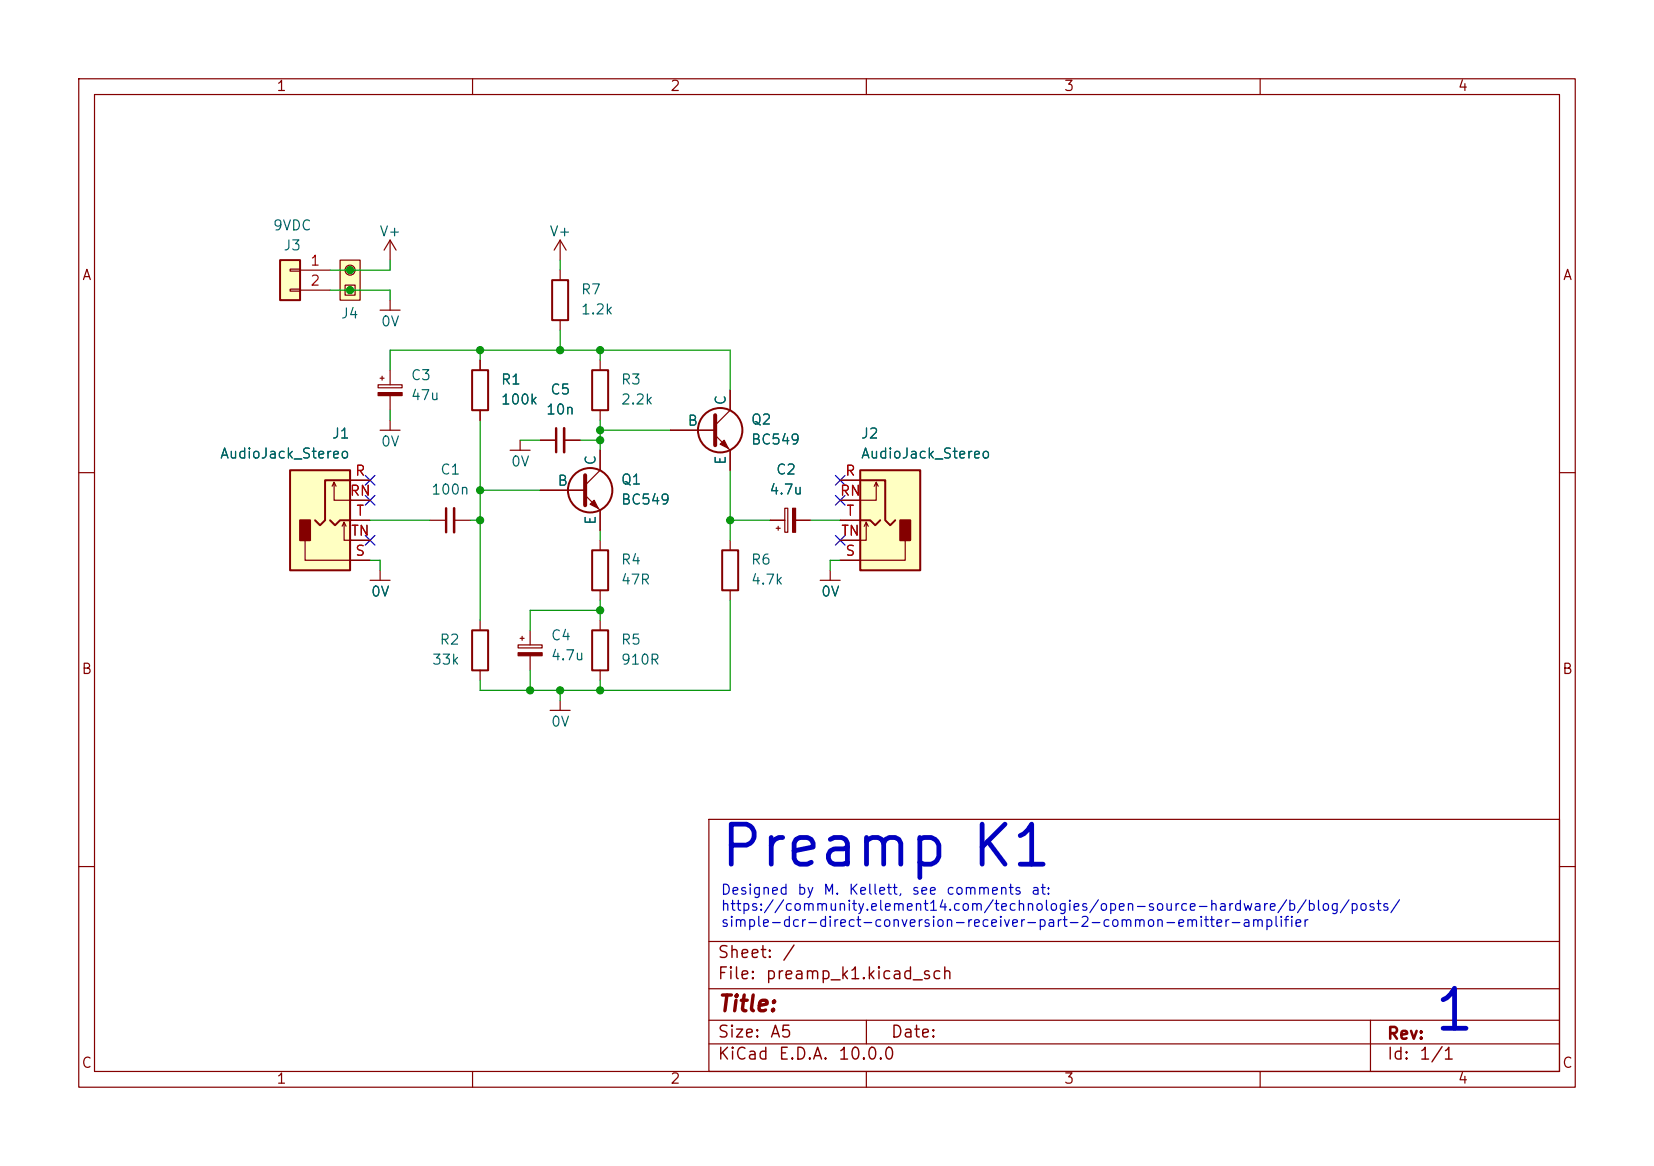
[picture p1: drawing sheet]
(kicad_sch
 (version 20260306)
 (generator "eeschema")
 (generator_version "10.0")
 (paper "A5")
 (lib_symbols
  (symbol "USER_Proto_Friendly:AudioJack_Stereo" (exclude_from_sim no) (in_bom yes) (on_board yes)
   (in_pos_files yes)
   (duplicate_pin_numbers_are_jumpers no)
   (property "Reference" "J" (at 0 11.43 0) (show_name no) (do_not_autoplace no) (effects (font (size 1.27 1.27))))
   (property "Value" "AudioJack_Stereo" (at 0 8.89 0) (show_name no) (do_not_autoplace no) (effects (font (size 1.27 1.27))))
   (property "Footprint" "User_Proto_Friendly:Jack_3.5mm_CUI_SJ1-3525N_Horizontal" (at 2.794 -15.494 0) (show_name no) (do_not_autoplace no) (hide yes) (effects (font (size 1.27 1.27))))
   (property "Datasheet" "" (at 0 0 0) (show_name no) (do_not_autoplace no) (hide yes) (effects (font (size 1.27 1.27))))
   (property "Description" "Audio Jack, 3 Poles (Stereo / TRS), Switched Poles (Normalling)" (at 2.54 -13.208 0) (show_name no) (do_not_autoplace no) (hide yes) (effects (font (size 1.27 1.27))))
   (symbol "AudioJack_Stereo_0_1"
    (rectangle (start -5.08 1.27) (end 2.54 -11.43) (stroke (width 0.254) (type default)) (fill (type background)))
    (rectangle (start -3.81 -5.08) (end -2.54 -7.62) (stroke (width 0.254) (type default)) (fill (type outline)))
    (polyline (pts (xy -1.905 -5.08) (xy -1.27 -5.715) (xy -0.635 -5.08) (xy -0.635 0) (xy 2.54 0)) (stroke (width 0.254) (type default)) (fill (type none)))
    (polyline (pts (xy 0 -5.08) (xy 0.635 -5.715) (xy 1.27 -5.08) (xy 2.54 -5.08)) (stroke (width 0.254) (type default)) (fill (type none)))
    (polyline (pts (xy 0.508 -0.254) (xy 0.762 -0.762)) (stroke (width 0) (type default)) (fill (type none)))
    (polyline (pts (xy 1.778 -5.334) (xy 2.032 -5.842)) (stroke (width 0) (type default)) (fill (type none)))
    (polyline (pts (xy 2.54 -2.54) (xy 0.508 -2.54) (xy 0.508 -0.254) (xy 0.254 -0.762)) (stroke (width 0) (type default)) (fill (type none)))
    (polyline (pts (xy 2.54 -7.62) (xy 1.778 -7.62) (xy 1.778 -5.334) (xy 1.524 -5.842)) (stroke (width 0) (type default)) (fill (type none)))
    (polyline (pts (xy 2.54 -10.16) (xy -3.175 -10.16) (xy -3.175 -7.62)) (stroke (width 0) (type default)) (fill (type none))))
   (symbol "AudioJack_Stereo_1_1"
    (pin passive line (at 5.08 0 180) (length 2.54) (name "" (effects (font (size 1.27 1.27)))) (number "R" (effects (font (size 1.27 1.27)))))
    (pin passive line (at 5.08 -2.54 180) (length 2.54) (name "" (effects (font (size 1.27 1.27)))) (number "RN" (effects (font (size 1.27 1.27)))))
    (pin passive line (at 5.08 -10.16 180) (length 2.54) (name "" (effects (font (size 1.27 1.27)))) (number "S" (effects (font (size 1.27 1.27)))))
    (pin passive line (at 5.08 -5.08 180) (length 2.54) (name "" (effects (font (size 1.27 1.27)))) (number "T" (effects (font (size 1.27 1.27)))))
    (pin passive line (at 5.08 -7.62 180) (length 2.54) (name "" (effects (font (size 1.27 1.27)))) (number "TN" (effects (font (size 1.27 1.27))))))
   (embedded_fonts no))
  (symbol "USER_Proto_Friendly:BC547-NPN"
   (pin_numbers (hide yes))
   (pin_names
    (offset 0)) (exclude_from_sim no) (in_bom yes) (on_board yes)
   (in_pos_files yes)
   (duplicate_pin_numbers_are_jumpers no)
   (property "Reference" "Q" (at 5.08 1.905 0) (show_name no) (do_not_autoplace no) (effects (font (size 1.27 1.27)) (justify left)))
   (property "Value" "BC547-NPN" (at 5.08 0 0) (show_name no) (do_not_autoplace no) (effects (font (size 1.27 1.27)) (justify left)))
   (property "Footprint" "User_Proto_Friendly:BJT_NPN_BC547" (at -16.764 -15.748 0) (show_name no) (do_not_autoplace no) (hide yes) (effects (font (size 1.27 1.27)
    (italic yes)) (justify left)))
   (property "Datasheet" "" (at 0 0 0) (show_name no) (do_not_autoplace no) (hide yes) (effects (font (size 1.27 1.27)) (justify left)))
   (property "Description" "0.5A Ic, 45V Vce, Small Signal NPN Transistor, TO-92" (at 2.032 -13.208 0) (show_name no) (do_not_autoplace no) (hide yes) (effects (font (size 1.27 1.27))))
   (symbol "BC547-NPN_0_1"
    (polyline (pts (xy 0.635 1.905) (xy 0.635 -1.905) (xy 0.635 -1.905)) (stroke (width 0.508) (type default)) (fill (type none)))
    (polyline (pts (xy 0.635 0.635) (xy 2.54 2.54)) (stroke (width 0) (type default)) (fill (type none)))
    (polyline (pts (xy 0.635 -0.635) (xy 2.54 -2.54) (xy 2.54 -2.54)) (stroke (width 0) (type default)) (fill (type none)))
    (circle (center 1.27 0) (radius 2.8194) (stroke (width 0.254) (type default)) (fill (type none)))
    (polyline (pts (xy 1.27 -1.778) (xy 1.778 -1.27) (xy 2.286 -2.286) (xy 1.27 -1.778) (xy 1.27 -1.778)) (stroke (width 0) (type default)) (fill (type outline))))
   (symbol "BC547-NPN_1_1"
    (pin passive line (at 2.54 5.08 270) (length 2.54) (name "C" (effects (font (size 1.27 1.27)))) (number "1" (effects (font (size 1.27 1.27)))))
    (pin passive line (at -5.08 0 0) (length 5.715) (name "B" (effects (font (size 1.27 1.27)))) (number "2" (effects (font (size 1.27 1.27)))))
    (pin passive line (at 2.54 -5.08 90) (length 2.54) (name "E" (effects (font (size 1.27 1.27)))) (number "3" (effects (font (size 1.27 1.27))))))
   (embedded_fonts no))
  (symbol "USER_Proto_Friendly:C_Polarized_Small"
   (pin_numbers (hide yes))
   (pin_names
    (offset 0.254) (hide yes)) (exclude_from_sim no) (in_bom yes) (on_board yes)
   (in_pos_files yes)
   (duplicate_pin_numbers_are_jumpers no)
   (property "Reference" "C" (at 0.254 1.778 0) (show_name no) (do_not_autoplace no) (effects (font (size 1.27 1.27)) (justify left)))
   (property "Value" "C_Polarized_Small" (at 0.254 -2.032 0) (show_name no) (do_not_autoplace no) (effects (font (size 1.27 1.27)) (justify left)))
   (property "Footprint" "User_Proto_Friendly:CP_Radial_D6.3mm_P2.50mm" (at 3.302 -13.716 0) (show_name no) (do_not_autoplace no) (hide yes) (effects (font (size 1.27 1.27))))
   (property "Datasheet" "" (at 0 0 0) (show_name no) (do_not_autoplace no) (hide yes) (effects (font (size 1.27 1.27))))
   (property "Description" "Polarized capacitor, small symbol" (at 2.794 -10.668 0) (show_name no) (do_not_autoplace no) (hide yes) (effects (font (size 1.27 1.27))))
   (symbol "C_Polarized_Small_0_1"
    (rectangle (start -1.524 0.6858) (end 1.524 0.3048) (stroke (width 0) (type default)) (fill (type none)))
    (rectangle (start -1.524 -0.3048) (end 1.524 -0.6858) (stroke (width 0) (type default)) (fill (type outline)))
    (polyline (pts (xy -1.27 1.524) (xy -0.762 1.524)) (stroke (width 0) (type default)) (fill (type none)))
    (polyline (pts (xy -1.016 1.27) (xy -1.016 1.778)) (stroke (width 0) (type default)) (fill (type none))))
   (symbol "C_Polarized_Small_1_1"
    (pin passive line (at 0 2.54 270) (length 1.8542) (name "" (effects (font (size 1.27 1.27)))) (number "1" (effects (font (size 1.27 1.27)))))
    (pin passive line (at 0 -2.54 90) (length 1.8542) (name "" (effects (font (size 1.27 1.27)))) (number "2" (effects (font (size 1.27 1.27))))))
   (embedded_fonts no))
  (symbol "USER_Proto_Friendly:C_Small"
   (pin_numbers (hide yes))
   (pin_names
    (offset 0.254) (hide yes)) (exclude_from_sim no) (in_bom yes) (on_board yes)
   (in_pos_files yes)
   (duplicate_pin_numbers_are_jumpers no)
   (property "Reference" "C" (at 0.254 1.778 0) (show_name no) (do_not_autoplace no) (effects (font (size 1.27 1.27)) (justify left)))
   (property "Value" "C_Small" (at 0.254 -2.032 0) (show_name no) (do_not_autoplace no) (effects (font (size 1.27 1.27)) (justify left)))
   (property "Footprint" "User_Proto_Friendly:C_Disc_T3.0mm_P5.0" (at 0.254 -12.446 0) (show_name no) (do_not_autoplace no) (hide yes) (effects (font (size 1.27 1.27))))
   (property "Datasheet" "" (at 0 0 0) (show_name no) (do_not_autoplace no) (hide yes) (effects (font (size 1.27 1.27))))
   (property "Description" "Unpolarized capacitor, small symbol" (at 0.508 -10.414 0) (show_name no) (do_not_autoplace no) (hide yes) (effects (font (size 1.27 1.27))))
   (symbol "C_Small_0_1"
    (polyline (pts (xy -1.524 0.508) (xy 1.524 0.508)) (stroke (width 0.3048) (type default)) (fill (type none)))
    (polyline (pts (xy -1.524 -0.508) (xy 1.524 -0.508)) (stroke (width 0.3302) (type default)) (fill (type none))))
   (symbol "C_Small_1_1"
    (pin passive line (at 0 2.54 270) (length 2.032) (name "" (effects (font (size 1.27 1.27)))) (number "1" (effects (font (size 1.27 1.27)))))
    (pin passive line (at 0 -2.54 90) (length 2.032) (name "" (effects (font (size 1.27 1.27)))) (number "2" (effects (font (size 1.27 1.27))))))
   (embedded_fonts no))
  (symbol "USER_Proto_Friendly:Conn_01x02_TermBlock"
   (pin_names
    (offset 1.016) (hide yes)) (exclude_from_sim no) (in_bom yes) (on_board yes)
   (in_pos_files yes)
   (duplicate_pin_numbers_are_jumpers no)
   (property "Reference" "J" (at 0 2.54 0) (show_name no) (do_not_autoplace no) (effects (font (size 1.27 1.27))))
   (property "Value" "Conn_01x02_TermBlock" (at 0 -5.08 0) (show_name no) (do_not_autoplace no) (effects (font (size 1.27 1.27))))
   (property "Footprint" "User_Proto_Friendly:TerminalBlock_2way-3.5-5.0mm" (at 0 -9.398 0) (show_name no) (do_not_autoplace no) (hide yes) (effects (font (size 1.27 1.27))))
   (property "Datasheet" "" (at 0 0 0) (show_name no) (do_not_autoplace no) (hide yes) (effects (font (size 1.27 1.27))))
   (property "Description" "Generic connector, single row, 01x02" (at 0.508 -7.366 0) (show_name no) (do_not_autoplace no) (hide yes) (effects (font (size 1.27 1.27))))
   (symbol "Conn_01x02_TermBlock_1_1"
    (rectangle (start -1.27 1.27) (end 1.27 -3.81) (stroke (width 0.254) (type default)) (fill (type background)))
    (rectangle (start -1.27 0.127) (end 0 -0.127) (stroke (width 0.1524) (type default)) (fill (type none)))
    (rectangle (start -1.27 -2.413) (end 0 -2.667) (stroke (width 0.1524) (type default)) (fill (type none)))
    (pin passive line (at -5.08 0 0) (length 3.81) (name "Pin_1" (effects (font (size 1.27 1.27)))) (number "1" (effects (font (size 1.27 1.27)))))
    (pin passive line (at -5.08 -2.54 0) (length 3.81) (name "Pin_2" (effects (font (size 1.27 1.27)))) (number "2" (effects (font (size 1.27 1.27))))))
   (embedded_fonts no))
  (symbol "USER_Proto_Friendly:R"
   (pin_numbers (hide yes))
   (pin_names
    (offset 0)) (exclude_from_sim no) (in_bom yes) (on_board yes)
   (in_pos_files yes)
   (duplicate_pin_numbers_are_jumpers no)
   (property "Reference" "R" (at 2.032 0 90) (show_name no) (do_not_autoplace no) (effects (font (size 1.27 1.27))))
   (property "Value" "R" (at 0 0 90) (show_name no) (do_not_autoplace no) (effects (font (size 1.27 1.27))))
   (property "Footprint" "User_Proto_Friendly:R_Axial_L6.3mm_D2.5mm_P10.16mm_Horiz" (at -6.604 0.762 90) (show_name no) (do_not_autoplace no) (hide yes) (effects (font (size 1.27 1.27))))
   (property "Datasheet" "" (at 0 0 0) (show_name no) (do_not_autoplace no) (hide yes) (effects (font (size 1.27 1.27))))
   (property "Description" "Resistor" (at -4.318 0 90) (show_name no) (do_not_autoplace no) (hide yes) (effects (font (size 1.27 1.27))))
   (symbol "R_0_1"
    (rectangle (start -1.016 -2.54) (end 1.016 2.54) (stroke (width 0.254) (type default)) (fill (type none))))
   (symbol "R_1_1"
    (pin passive line (at 0 3.81 270) (length 1.27) (name "" (effects (font (size 1.27 1.27)))) (number "1" (effects (font (size 1.27 1.27)))))
    (pin passive line (at 0 -3.81 90) (length 1.27) (name "" (effects (font (size 1.27 1.27)))) (number "2" (effects (font (size 1.27 1.27))))))
   (embedded_fonts no))
  (symbol "User_Global_Symbol_Library:0V"
   (power global)
   (pin_names
    (offset 0)) (exclude_from_sim no) (in_bom yes) (on_board yes)
   (in_pos_files yes)
   (duplicate_pin_numbers_are_jumpers no)
   (property "Reference" "#PWR" (at 0 -5.08 0) (show_name no) (do_not_autoplace no) (hide yes) (effects (font (size 1.27 1.27))))
   (property "Value" "0V" (at 0 -2.54 0) (show_name no) (do_not_autoplace no) (effects (font (size 1.27 1.27))))
   (property "Footprint" "" (at 0 0 0) (show_name no) (do_not_autoplace no) (hide yes) (effects (font (size 1.27 1.27))))
   (property "Datasheet" "" (at 0 0 0) (show_name no) (do_not_autoplace no) (hide yes) (effects (font (size 1.27 1.27))))
   (property "Description" "Power symbol creates a global label with name \"0V\"" (at 0 0 0) (show_name no) (do_not_autoplace no) (hide yes) (effects (font (size 1.27 1.27))))
   (symbol "0V_0_1"
    (polyline (pts (xy -1.27 -1.27) (xy 1.27 -1.27)) (stroke (width 0) (type default)) (fill (type none)))
    (polyline (pts (xy 0 0) (xy 0 -1.27)) (stroke (width 0) (type default)) (fill (type none))))
   (symbol "0V_1_1"
    (pin power_in line (at 0 0 270) (length 0) (hide yes) (name "0V" (effects (font (size 1.27 1.27)))) (number "1" (effects (font (size 1.27 1.27))))))
   (embedded_fonts no))
  (symbol "User_Global_Symbol_Library:Conn-Inline-2way"
   (pin_numbers (hide yes))
   (pin_names (hide yes)) (exclude_from_sim no) (in_bom yes) (on_board yes)
   (in_pos_files yes)
   (duplicate_pin_numbers_are_jumpers no)
   (property "Reference" "J" (at 0 0 0) (show_name no) (do_not_autoplace no) (effects (font (size 1.27 1.27))))
   (property "Value" "" (at 0 0 0) (show_name no) (do_not_autoplace no) (effects (font (size 1.27 1.27))))
   (property "Footprint" "User_Global_Library:PinHeader_1x02_P2.54mm_Vertical" (at 0 0 0) (show_name no) (do_not_autoplace no) (hide yes) (effects (font (size 1.27 1.27))))
   (property "Datasheet" "" (at 0 0 0) (show_name no) (do_not_autoplace no) (hide yes) (effects (font (size 1.27 1.27))))
   (property "Description" "" (at 0 0 0) (show_name no) (do_not_autoplace no) (hide yes) (effects (font (size 1.27 1.27))))
   (symbol "Conn-Inline-2way_0_1"
    (circle (center 0 5.08) (radius 0.635) (stroke (width 0) (type default)) (fill (type none))))
   (symbol "Conn-Inline-2way_1_1"
    (rectangle (start -1.27 6.35) (end 1.27 1.27) (stroke (width 0) (type solid)) (fill (type background)))
    (rectangle (start -0.635 3.175) (end 0.635 1.905) (stroke (width 0) (type default)) (fill (type none)))
    (pin unspecified line (at 0 2.54 0) (length 0) (name "1" (effects (font (size 1.27 1.27)))) (number "1" (effects (font (size 1.27 1.27)))))
    (pin unspecified line (at 0 5.08 0) (length 0) (name "2" (effects (font (size 1.27 1.27)))) (number "2" (effects (font (size 1.27 1.27))))))
   (embedded_fonts no))
  (symbol "User_Global_Symbol_Library:V+"
   (power global)
   (pin_names
    (offset 0)) (exclude_from_sim no) (in_bom yes) (on_board yes)
   (in_pos_files yes)
   (duplicate_pin_numbers_are_jumpers no)
   (property "Reference" "#PWR" (at 0 -3.81 0) (show_name no) (do_not_autoplace no) (hide yes) (effects (font (size 1.27 1.27))))
   (property "Value" "V+" (at 0 3.556 0) (show_name no) (do_not_autoplace no) (effects (font (size 1.27 1.27))))
   (property "Footprint" "" (at 0 0 0) (show_name no) (do_not_autoplace no) (hide yes) (effects (font (size 1.27 1.27))))
   (property "Datasheet" "" (at 0 0 0) (show_name no) (do_not_autoplace no) (hide yes) (effects (font (size 1.27 1.27))))
   (property "Description" "Power symbol creates a global label with name \"V+\"" (at 0 0 0) (show_name no) (do_not_autoplace no) (hide yes) (effects (font (size 1.27 1.27))))
   (symbol "V+_0_1"
    (polyline (pts (xy -0.762 1.27) (xy 0 2.54)) (stroke (width 0) (type default)) (fill (type none)))
    (polyline (pts (xy 0 2.54) (xy 0.762 1.27)) (stroke (width 0) (type default)) (fill (type none)))
    (polyline (pts (xy 0 0) (xy 0 2.54)) (stroke (width 0) (type default)) (fill (type none))))
   (symbol "V+_1_1"
    (pin power_in line (at 0 0 90) (length 0) (hide yes) (name "V+" (effects (font (size 1.27 1.27)))) (number "1" (effects (font (size 1.27 1.27))))))
   (embedded_fonts no)))
 (text "Designed by M. Kellett, see comments at:\nhttps://community.element14.com/technologies/open-source-hardware/b/blog/posts/\nsimple-dcr-direct-conversion-receiver-part-2-common-emitter-amplifier"
  (exclude_from_sim no)
  (at 91.44 115.316 0)
  (effects (font (size 1.27 1.27)) (justify left)))
 (text "Preamp K1"
  (exclude_from_sim no)
  (at 112.014 108.712 0)
  (effects (font (size 5.08 5.08))))
 (text "1"
  (exclude_from_sim no)
  (at 183.896 129.54 0)
  (effects (font (size 5.08 5.08))))
 (junction
  (at 76.2 55.88)
  (diameter 0)
  (color 0 0 0 0))
 (junction
  (at 44.45 36.83)
  (diameter 0)
  (color 0 0 0 0))
 (junction
  (at 60.96 66.04)
  (diameter 0)
  (color 0 0 0 0))
 (junction
  (at 92.71 66.04)
  (diameter 0)
  (color 0 0 0 0))
 (junction
  (at 71.12 87.63)
  (diameter 0)
  (color 0 0 0 0))
 (junction
  (at 60.96 62.23)
  (diameter 0)
  (color 0 0 0 0))
 (junction
  (at 76.2 77.47)
  (diameter 0)
  (color 0 0 0 0))
 (junction
  (at 76.2 44.45)
  (diameter 0)
  (color 0 0 0 0))
 (junction
  (at 67.31 87.63)
  (diameter 0)
  (color 0 0 0 0))
 (junction
  (at 76.2 54.61)
  (diameter 0)
  (color 0 0 0 0))
 (junction
  (at 71.12 44.45)
  (diameter 0)
  (color 0 0 0 0))
 (junction
  (at 76.2 87.63)
  (diameter 0)
  (color 0 0 0 0))
 (junction
  (at 44.45 34.29)
  (diameter 0)
  (color 0 0 0 0))
 (junction
  (at 60.96 44.45)
  (diameter 0)
  (color 0 0 0 0))
 (no_connect
  (at 46.99 68.58))
 (no_connect
  (at 46.99 60.96))
 (no_connect
  (at 106.68 60.96))
 (no_connect
  (at 46.99 63.5))
 (no_connect
  (at 106.68 63.5))
 (no_connect
  (at 106.68 68.58))
 (wire
  (pts (xy 60.96 86.36) (xy 60.96 87.63))
  (stroke (width 0) (type default)))
 (wire
  (pts (xy 49.53 52.07) (xy 49.53 53.34))
  (stroke (width 0) (type default)))
 (wire
  (pts (xy 76.2 44.45) (xy 76.2 45.72))
  (stroke (width 0) (type default)))
 (wire
  (pts (xy 44.45 34.29) (xy 49.53 34.29))
  (stroke (width 0) (type default)))
 (wire
  (pts (xy 73.66 55.88) (xy 76.2 55.88))
  (stroke (width 0) (type default)))
 (wire
  (pts (xy 49.53 36.83) (xy 49.53 38.1))
  (stroke (width 0) (type default)))
 (wire
  (pts (xy 60.96 87.63) (xy 67.31 87.63))
  (stroke (width 0) (type default)))
 (wire
  (pts (xy 92.71 49.53) (xy 92.71 44.45))
  (stroke (width 0) (type default)))
 (wire
  (pts (xy 41.91 36.83) (xy 44.45 36.83))
  (stroke (width 0) (type default)))
 (wire
  (pts (xy 66.04 55.88) (xy 68.58 55.88))
  (stroke (width 0) (type default)))
 (wire
  (pts (xy 60.96 53.34) (xy 60.96 62.23))
  (stroke (width 0) (type default)))
 (wire
  (pts (xy 76.2 86.36) (xy 76.2 87.63))
  (stroke (width 0) (type default)))
 (wire
  (pts (xy 49.53 46.99) (xy 49.53 44.45))
  (stroke (width 0) (type default)))
 (wire
  (pts (xy 60.96 78.74) (xy 60.96 66.04))
  (stroke (width 0) (type default)))
 (wire
  (pts (xy 76.2 55.88) (xy 76.2 57.15))
  (stroke (width 0) (type default)))
 (wire
  (pts (xy 46.99 66.04) (xy 54.61 66.04))
  (stroke (width 0) (type default)))
 (wire
  (pts (xy 71.12 87.63) (xy 67.31 87.63))
  (stroke (width 0) (type default)))
 (wire
  (pts (xy 60.96 44.45) (xy 71.12 44.45))
  (stroke (width 0) (type default)))
 (wire
  (pts (xy 76.2 77.47) (xy 76.2 78.74))
  (stroke (width 0) (type default)))
 (wire
  (pts (xy 60.96 62.23) (xy 68.58 62.23))
  (stroke (width 0) (type default)))
 (wire
  (pts (xy 76.2 87.63) (xy 71.12 87.63))
  (stroke (width 0) (type default)))
 (wire
  (pts (xy 92.71 76.2) (xy 92.71 87.63))
  (stroke (width 0) (type default)))
 (wire
  (pts (xy 46.99 71.12) (xy 48.26 71.12))
  (stroke (width 0) (type default)))
 (wire
  (pts (xy 92.71 66.04) (xy 92.71 68.58))
  (stroke (width 0) (type default)))
 (wire
  (pts (xy 49.53 44.45) (xy 60.96 44.45))
  (stroke (width 0) (type default)))
 (wire
  (pts (xy 44.45 36.83) (xy 49.53 36.83))
  (stroke (width 0) (type default)))
 (wire
  (pts (xy 67.31 77.47) (xy 76.2 77.47))
  (stroke (width 0) (type default)))
 (wire
  (pts (xy 92.71 87.63) (xy 76.2 87.63))
  (stroke (width 0) (type default)))
 (wire
  (pts (xy 76.2 76.2) (xy 76.2 77.47))
  (stroke (width 0) (type default)))
 (wire
  (pts (xy 71.12 33.02) (xy 71.12 34.29))
  (stroke (width 0) (type default)))
 (wire
  (pts (xy 48.26 71.12) (xy 48.26 72.39))
  (stroke (width 0) (type default)))
 (wire
  (pts (xy 92.71 44.45) (xy 76.2 44.45))
  (stroke (width 0) (type default)))
 (wire
  (pts (xy 71.12 41.91) (xy 71.12 44.45))
  (stroke (width 0) (type default)))
 (wire
  (pts (xy 76.2 54.61) (xy 76.2 55.88))
  (stroke (width 0) (type default)))
 (wire
  (pts (xy 71.12 87.63) (xy 71.12 88.9))
  (stroke (width 0) (type default)))
 (wire
  (pts (xy 92.71 66.04) (xy 97.79 66.04))
  (stroke (width 0) (type default)))
 (wire
  (pts (xy 76.2 53.34) (xy 76.2 54.61))
  (stroke (width 0) (type default)))
 (wire
  (pts (xy 67.31 87.63) (xy 67.31 85.09))
  (stroke (width 0) (type default)))
 (wire
  (pts (xy 41.91 34.29) (xy 44.45 34.29))
  (stroke (width 0) (type default)))
 (wire
  (pts (xy 102.87 66.04) (xy 106.68 66.04))
  (stroke (width 0) (type default)))
 (wire
  (pts (xy 105.41 71.12) (xy 105.41 72.39))
  (stroke (width 0) (type default)))
 (wire
  (pts (xy 71.12 44.45) (xy 76.2 44.45))
  (stroke (width 0) (type default)))
 (wire
  (pts (xy 60.96 66.04) (xy 60.96 62.23))
  (stroke (width 0) (type default)))
 (wire
  (pts (xy 76.2 54.61) (xy 85.09 54.61))
  (stroke (width 0) (type default)))
 (wire
  (pts (xy 60.96 45.72) (xy 60.96 44.45))
  (stroke (width 0) (type default)))
 (wire
  (pts (xy 59.69 66.04) (xy 60.96 66.04))
  (stroke (width 0) (type default)))
 (wire
  (pts (xy 92.71 59.69) (xy 92.71 66.04))
  (stroke (width 0) (type default)))
 (wire
  (pts (xy 76.2 67.31) (xy 76.2 68.58))
  (stroke (width 0) (type default)))
 (wire
  (pts (xy 106.68 71.12) (xy 105.41 71.12))
  (stroke (width 0) (type default)))
 (wire
  (pts (xy 67.31 80.01) (xy 67.31 77.47))
  (stroke (width 0) (type default)))
 (wire
  (pts (xy 49.53 34.29) (xy 49.53 33.02))
  (stroke (width 0) (type default)))
 (symbol
  (lib_id "USER_Proto_Friendly:C_Small")
  (at 57.15 66.04 90)
  (unit 1)
  (body_style 1)
  (exclude_from_sim no)
  (in_bom yes)
  (on_board yes)
  (in_pos_files yes)
  (dnp no)
  (fields_autoplaced yes)
  (property "Reference" "C1" (at 57.1563 59.69 90) (show_name no) (do_not_autoplace no) (effects (font (size 1.27 1.27))))
  (property "Value" "100n" (at 57.1563 62.23 90) (show_name no) (do_not_autoplace no) (effects (font (size 1.27 1.27))))
  (property "Footprint" "User_Proto_Friendly:C_Disc_T3.0mm_P5.0" (at 69.596 65.786 0) (hide yes) (show_name no) (do_not_autoplace no) (effects (font (size 1.27 1.27))))
  (property "Datasheet" "" (at 57.15 66.04 0) (hide yes) (show_name no) (do_not_autoplace no) (effects (font (size 1.27 1.27))))
  (property "Description" "Unpolarized capacitor, small symbol" (at 67.564 65.532 0) (hide yes) (show_name no) (do_not_autoplace no) (effects (font (size 1.27 1.27))))
  (pin "2")
  (pin "1"))
 (symbol
  (lib_id "User_Global_Symbol_Library:V+")
  (at 71.12 33.02 0)
  (unit 1)
  (body_style 1)
  (exclude_from_sim no)
  (in_bom yes)
  (on_board yes)
  (in_pos_files yes)
  (dnp no)
  (property "Reference" "#PWR04" (at 71.12 36.83 0) (hide yes) (show_name no) (do_not_autoplace no) (effects (font (size 1.27 1.27))))
  (property "Value" "V+" (at 71.12 29.464 0) (show_name no) (do_not_autoplace no) (effects (font (size 1.27 1.27))))
  (property "Footprint" "" (at 71.12 33.02 0) (hide yes) (show_name no) (do_not_autoplace no) (effects (font (size 1.27 1.27))))
  (property "Datasheet" "" (at 71.12 33.02 0) (hide yes) (show_name no) (do_not_autoplace no) (effects (font (size 1.27 1.27))))
  (property "Description" "Power symbol creates a global label with name \"V+\"" (at 71.12 33.02 0) (hide yes) (show_name no) (do_not_autoplace no) (effects (font (size 1.27 1.27))))
  (pin "1"))
 (symbol
  (lib_id "USER_Proto_Friendly:C_Polarized_Small")
  (at 100.33 66.04 90)
  (unit 1)
  (body_style 1)
  (exclude_from_sim no)
  (in_bom yes)
  (on_board yes)
  (in_pos_files yes)
  (dnp no)
  (fields_autoplaced yes)
  (property "Reference" "C2" (at 99.7839 59.69 90) (show_name no) (do_not_autoplace no) (effects (font (size 1.27 1.27))))
  (property "Value" "4.7u" (at 99.7839 62.23 90) (show_name no) (do_not_autoplace no) (effects (font (size 1.27 1.27))))
  (property "Footprint" "User_Proto_Friendly:CP_Radial_D5.0mm_P2.50mm" (at 114.046 62.738 0) (hide yes) (show_name no) (do_not_autoplace no) (effects (font (size 1.27 1.27))))
  (property "Datasheet" "" (at 100.33 66.04 0) (hide yes) (show_name no) (do_not_autoplace no) (effects (font (size 1.27 1.27))))
  (property "Description" "Polarized capacitor, small symbol" (at 110.998 63.246 0) (hide yes) (show_name no) (do_not_autoplace no) (effects (font (size 1.27 1.27))))
  (pin "2")
  (pin "1"))
 (symbol
  (lib_id "USER_Proto_Friendly:R")
  (at 92.71 72.39 0)
  (unit 1)
  (body_style 1)
  (exclude_from_sim no)
  (in_bom yes)
  (on_board yes)
  (in_pos_files yes)
  (dnp no)
  (fields_autoplaced yes)
  (property "Reference" "R6" (at 95.25 71.1199 0) (show_name no) (do_not_autoplace no) (effects (font (size 1.27 1.27)) (justify left)))
  (property "Value" "4.7k" (at 95.25 73.6599 0) (show_name no) (do_not_autoplace no) (effects (font (size 1.27 1.27)) (justify left)))
  (property "Footprint" "User_Proto_Friendly:R_Axial_L6.3mm_D2.5mm_P10.16mm_Horiz" (at 86.106 71.628 90) (hide yes) (show_name no) (do_not_autoplace no) (effects (font (size 1.27 1.27))))
  (property "Datasheet" "" (at 92.71 72.39 0) (hide yes) (show_name no) (do_not_autoplace no) (effects (font (size 1.27 1.27))))
  (property "Description" "Resistor" (at 88.392 72.39 90) (hide yes) (show_name no) (do_not_autoplace no) (effects (font (size 1.27 1.27))))
  (pin "1")
  (pin "2"))
 (symbol
  (lib_id "USER_Proto_Friendly:R")
  (at 76.2 82.55 0)
  (unit 1)
  (body_style 1)
  (exclude_from_sim no)
  (in_bom yes)
  (on_board yes)
  (in_pos_files yes)
  (dnp no)
  (fields_autoplaced yes)
  (property "Reference" "R5" (at 78.74 81.2799 0) (show_name no) (do_not_autoplace no) (effects (font (size 1.27 1.27)) (justify left)))
  (property "Value" "910R" (at 78.74 83.8199 0) (show_name no) (do_not_autoplace no) (effects (font (size 1.27 1.27)) (justify left)))
  (property "Footprint" "User_Proto_Friendly:R_Axial_L6.3mm_D2.5mm_P10.16mm_Horiz" (at 69.596 81.788 90) (hide yes) (show_name no) (do_not_autoplace no) (effects (font (size 1.27 1.27))))
  (property "Datasheet" "" (at 76.2 82.55 0) (hide yes) (show_name no) (do_not_autoplace no) (effects (font (size 1.27 1.27))))
  (property "Description" "Resistor" (at 71.882 82.55 90) (hide yes) (show_name no) (do_not_autoplace no) (effects (font (size 1.27 1.27))))
  (pin "1")
  (pin "2"))
 (symbol
  (lib_id "User_Global_Symbol_Library:0V")
  (at 49.53 38.1 0)
  (unit 1)
  (body_style 1)
  (exclude_from_sim no)
  (in_bom yes)
  (on_board yes)
  (in_pos_files yes)
  (dnp no)
  (property "Reference" "#PWR07" (at 49.53 43.18 0) (hide yes) (show_name no) (do_not_autoplace no) (effects (font (size 1.27 1.27))))
  (property "Value" "0V" (at 49.53 40.894 0) (show_name no) (do_not_autoplace no) (effects (font (size 1.27 1.27))))
  (property "Footprint" "" (at 49.53 38.1 0) (hide yes) (show_name no) (do_not_autoplace no) (effects (font (size 1.27 1.27))))
  (property "Datasheet" "" (at 49.53 38.1 0) (hide yes) (show_name no) (do_not_autoplace no) (effects (font (size 1.27 1.27))))
  (property "Description" "Power symbol creates a global label with name \"0V\"" (at 49.53 38.1 0) (hide yes) (show_name no) (do_not_autoplace no) (effects (font (size 1.27 1.27))))
  (pin "1"))
 (symbol
  (lib_id "User_Global_Symbol_Library:0V")
  (at 66.04 55.88 0)
  (unit 1)
  (body_style 1)
  (exclude_from_sim no)
  (in_bom yes)
  (on_board yes)
  (in_pos_files yes)
  (dnp no)
  (property "Reference" "#PWR01" (at 66.04 60.96 0) (hide yes) (show_name no) (do_not_autoplace no) (effects (font (size 1.27 1.27))))
  (property "Value" "0V" (at 66.04 58.674 0) (show_name no) (do_not_autoplace no) (effects (font (size 1.27 1.27))))
  (property "Footprint" "" (at 66.04 55.88 0) (hide yes) (show_name no) (do_not_autoplace no) (effects (font (size 1.27 1.27))))
  (property "Datasheet" "" (at 66.04 55.88 0) (hide yes) (show_name no) (do_not_autoplace no) (effects (font (size 1.27 1.27))))
  (property "Description" "Power symbol creates a global label with name \"0V\"" (at 66.04 55.88 0) (hide yes) (show_name no) (do_not_autoplace no) (effects (font (size 1.27 1.27))))
  (pin "1"))
 (symbol
  (lib_id "User_Global_Symbol_Library:0V")
  (at 71.12 88.9 0)
  (unit 1)
  (body_style 1)
  (exclude_from_sim no)
  (in_bom yes)
  (on_board yes)
  (in_pos_files yes)
  (dnp no)
  (property "Reference" "#PWR02" (at 71.12 93.98 0) (hide yes) (show_name no) (do_not_autoplace no) (effects (font (size 1.27 1.27))))
  (property "Value" "0V" (at 71.12 91.694 0) (show_name no) (do_not_autoplace no) (effects (font (size 1.27 1.27))))
  (property "Footprint" "" (at 71.12 88.9 0) (hide yes) (show_name no) (do_not_autoplace no) (effects (font (size 1.27 1.27))))
  (property "Datasheet" "" (at 71.12 88.9 0) (hide yes) (show_name no) (do_not_autoplace no) (effects (font (size 1.27 1.27))))
  (property "Description" "Power symbol creates a global label with name \"0V\"" (at 71.12 88.9 0) (hide yes) (show_name no) (do_not_autoplace no) (effects (font (size 1.27 1.27))))
  (pin "1"))
 (symbol
  (lib_id "USER_Proto_Friendly:R")
  (at 76.2 72.39 0)
  (unit 1)
  (body_style 1)
  (exclude_from_sim no)
  (in_bom yes)
  (on_board yes)
  (in_pos_files yes)
  (dnp no)
  (fields_autoplaced yes)
  (property "Reference" "R4" (at 78.74 71.1199 0) (show_name no) (do_not_autoplace no) (effects (font (size 1.27 1.27)) (justify left)))
  (property "Value" "47R" (at 78.74 73.6599 0) (show_name no) (do_not_autoplace no) (effects (font (size 1.27 1.27)) (justify left)))
  (property "Footprint" "User_Proto_Friendly:R_Axial_L6.3mm_D2.5mm_P10.16mm_Horiz" (at 69.596 71.628 90) (hide yes) (show_name no) (do_not_autoplace no) (effects (font (size 1.27 1.27))))
  (property "Datasheet" "" (at 76.2 72.39 0) (hide yes) (show_name no) (do_not_autoplace no) (effects (font (size 1.27 1.27))))
  (property "Description" "Resistor" (at 71.882 72.39 90) (hide yes) (show_name no) (do_not_autoplace no) (effects (font (size 1.27 1.27))))
  (pin "1")
  (pin "2"))
 (symbol
  (lib_id "USER_Proto_Friendly:Conn_01x02_TermBlock")
  (at 36.83 34.29 0)
  (mirror y)
  (unit 1)
  (body_style 1)
  (exclude_from_sim no)
  (in_bom yes)
  (on_board yes)
  (in_pos_files yes)
  (dnp no)
  (property "Reference" "J3" (at 37.084 31.242 0) (show_name no) (do_not_autoplace no) (effects (font (size 1.27 1.27))))
  (property "Value" "9VDC" (at 37.084 28.702 0) (show_name no) (do_not_autoplace no) (effects (font (size 1.27 1.27))))
  (property "Footprint" "User_Proto_Friendly:TerminalBlock_2way-3.5-5.0mm" (at 36.83 43.688 0) (hide yes) (show_name no) (do_not_autoplace no) (effects (font (size 1.27 1.27))))
  (property "Datasheet" "" (at 36.83 34.29 0) (hide yes) (show_name no) (do_not_autoplace no) (effects (font (size 1.27 1.27))))
  (property "Description" "Generic connector, single row, 01x02" (at 36.322 41.656 0) (hide yes) (show_name no) (do_not_autoplace no) (effects (font (size 1.27 1.27))))
  (pin "2")
  (pin "1"))
 (symbol
  (lib_id "USER_Proto_Friendly:C_Small")
  (at 71.12 55.88 90)
  (unit 1)
  (body_style 1)
  (exclude_from_sim no)
  (in_bom yes)
  (on_board yes)
  (in_pos_files yes)
  (dnp no)
  (fields_autoplaced yes)
  (property "Reference" "C5" (at 71.1263 49.53 90) (show_name no) (do_not_autoplace no) (effects (font (size 1.27 1.27))))
  (property "Value" "10n" (at 71.1263 52.07 90) (show_name no) (do_not_autoplace no) (effects (font (size 1.27 1.27))))
  (property "Footprint" "User_Proto_Friendly:C_Disc_T3.0mm_P5.0" (at 83.566 55.626 0) (hide yes) (show_name no) (do_not_autoplace no) (effects (font (size 1.27 1.27))))
  (property "Datasheet" "" (at 71.12 55.88 0) (hide yes) (show_name no) (do_not_autoplace no) (effects (font (size 1.27 1.27))))
  (property "Description" "Unpolarized capacitor, small symbol" (at 81.534 55.372 0) (hide yes) (show_name no) (do_not_autoplace no) (effects (font (size 1.27 1.27))))
  (pin "2")
  (pin "1"))
 (symbol
  (lib_id "USER_Proto_Friendly:AudioJack_Stereo")
  (at 111.76 60.96 0)
  (mirror y)
  (unit 1)
  (body_style 1)
  (exclude_from_sim no)
  (in_bom yes)
  (on_board yes)
  (in_pos_files yes)
  (dnp no)
  (property "Reference" "J2" (at 109.22 55.118 0) (show_name no) (do_not_autoplace no) (effects (font (size 1.27 1.27)) (justify right)))
  (property "Value" "AudioJack_Stereo" (at 109.22 57.658 0) (show_name no) (do_not_autoplace no) (effects (font (size 1.27 1.27)) (justify right)))
  (property "Footprint" "User_Proto_Friendly:Jack_3.5mm_CUI_SJ1-3525N_Horizontal" (at 108.966 76.454 0) (hide yes) (show_name no) (do_not_autoplace no) (effects (font (size 1.27 1.27))))
  (property "Datasheet" "" (at 111.76 60.96 0) (hide yes) (show_name no) (do_not_autoplace no) (effects (font (size 1.27 1.27))))
  (property "Description" "Audio Jack, 3 Poles (Stereo / TRS), Switched Poles (Normalling)" (at 109.22 74.168 0) (hide yes) (show_name no) (do_not_autoplace no) (effects (font (size 1.27 1.27))))
  (pin "TN")
  (pin "S")
  (pin "R")
  (pin "T")
  (pin "RN"))
 (symbol
  (lib_id "USER_Proto_Friendly:C_Polarized_Small")
  (at 67.31 82.55 0)
  (unit 1)
  (body_style 1)
  (exclude_from_sim no)
  (in_bom yes)
  (on_board yes)
  (in_pos_files yes)
  (dnp no)
  (fields_autoplaced yes)
  (property "Reference" "C4" (at 69.85 80.7338 0) (show_name no) (do_not_autoplace no) (effects (font (size 1.27 1.27)) (justify left)))
  (property "Value" "4.7u" (at 69.85 83.2738 0) (show_name no) (do_not_autoplace no) (effects (font (size 1.27 1.27)) (justify left)))
  (property "Footprint" "User_Proto_Friendly:CP_Radial_D6.3mm_P2.50mm" (at 70.612 96.266 0) (hide yes) (show_name no) (do_not_autoplace no) (effects (font (size 1.27 1.27))))
  (property "Datasheet" "" (at 67.31 82.55 0) (hide yes) (show_name no) (do_not_autoplace no) (effects (font (size 1.27 1.27))))
  (property "Description" "Polarized capacitor, small symbol" (at 70.104 93.218 0) (hide yes) (show_name no) (do_not_autoplace no) (effects (font (size 1.27 1.27))))
  (pin "2")
  (pin "1"))
 (symbol
  (lib_id "USER_Proto_Friendly:C_Polarized_Small")
  (at 49.53 49.53 0)
  (unit 1)
  (body_style 1)
  (exclude_from_sim no)
  (in_bom yes)
  (on_board yes)
  (in_pos_files yes)
  (dnp no)
  (fields_autoplaced yes)
  (property "Reference" "C3" (at 52.07 47.7138 0) (show_name no) (do_not_autoplace no) (effects (font (size 1.27 1.27)) (justify left)))
  (property "Value" "47u" (at 52.07 50.2538 0) (show_name no) (do_not_autoplace no) (effects (font (size 1.27 1.27)) (justify left)))
  (property "Footprint" "User_Proto_Friendly:CP_Radial_D6.3mm_P2.50mm" (at 52.832 63.246 0) (hide yes) (show_name no) (do_not_autoplace no) (effects (font (size 1.27 1.27))))
  (property "Datasheet" "" (at 49.53 49.53 0) (hide yes) (show_name no) (do_not_autoplace no) (effects (font (size 1.27 1.27))))
  (property "Description" "Polarized capacitor, small symbol" (at 52.324 60.198 0) (hide yes) (show_name no) (do_not_autoplace no) (effects (font (size 1.27 1.27))))
  (pin "2")
  (pin "1"))
 (symbol
  (lib_id "User_Global_Symbol_Library:0V")
  (at 49.53 53.34 0)
  (unit 1)
  (body_style 1)
  (exclude_from_sim no)
  (in_bom yes)
  (on_board yes)
  (in_pos_files yes)
  (dnp no)
  (property "Reference" "#PWR03" (at 49.53 58.42 0) (hide yes) (show_name no) (do_not_autoplace no) (effects (font (size 1.27 1.27))))
  (property "Value" "0V" (at 49.53 56.134 0) (show_name no) (do_not_autoplace no) (effects (font (size 1.27 1.27))))
  (property "Footprint" "" (at 49.53 53.34 0) (hide yes) (show_name no) (do_not_autoplace no) (effects (font (size 1.27 1.27))))
  (property "Datasheet" "" (at 49.53 53.34 0) (hide yes) (show_name no) (do_not_autoplace no) (effects (font (size 1.27 1.27))))
  (property "Description" "Power symbol creates a global label with name \"0V\"" (at 49.53 53.34 0) (hide yes) (show_name no) (do_not_autoplace no) (effects (font (size 1.27 1.27))))
  (pin "1"))
 (symbol
  (lib_id "USER_Proto_Friendly:R")
  (at 60.96 49.53 0)
  (unit 1)
  (body_style 1)
  (exclude_from_sim no)
  (in_bom yes)
  (on_board yes)
  (in_pos_files yes)
  (dnp no)
  (fields_autoplaced yes)
  (property "Reference" "R1" (at 63.5 48.2599 0) (show_name no) (do_not_autoplace no) (effects (font (size 1.27 1.27)) (justify left)))
  (property "Value" "100k" (at 63.5 50.7999 0) (show_name no) (do_not_autoplace no) (effects (font (size 1.27 1.27)) (justify left)))
  (property "Footprint" "User_Proto_Friendly:R_Axial_L6.3mm_D2.5mm_P10.16mm_Horiz" (at 54.356 48.768 90) (hide yes) (show_name no) (do_not_autoplace no) (effects (font (size 1.27 1.27))))
  (property "Datasheet" "" (at 60.96 49.53 0) (hide yes) (show_name no) (do_not_autoplace no) (effects (font (size 1.27 1.27))))
  (property "Description" "Resistor" (at 56.642 49.53 90) (hide yes) (show_name no) (do_not_autoplace no) (effects (font (size 1.27 1.27))))
  (pin "1")
  (pin "2"))
 (symbol
  (lib_id "User_Global_Symbol_Library:0V")
  (at 105.41 72.39 0)
  (unit 1)
  (body_style 1)
  (exclude_from_sim no)
  (in_bom yes)
  (on_board yes)
  (in_pos_files yes)
  (dnp no)
  (property "Reference" "#PWR05" (at 105.41 77.47 0) (hide yes) (show_name no) (do_not_autoplace no) (effects (font (size 1.27 1.27))))
  (property "Value" "0V" (at 105.41 75.184 0) (show_name no) (do_not_autoplace no) (effects (font (size 1.27 1.27))))
  (property "Footprint" "" (at 105.41 72.39 0) (hide yes) (show_name no) (do_not_autoplace no) (effects (font (size 1.27 1.27))))
  (property "Datasheet" "" (at 105.41 72.39 0) (hide yes) (show_name no) (do_not_autoplace no) (effects (font (size 1.27 1.27))))
  (property "Description" "Power symbol creates a global label with name \"0V\"" (at 105.41 72.39 0) (hide yes) (show_name no) (do_not_autoplace no) (effects (font (size 1.27 1.27))))
  (pin "1"))
 (symbol
  (lib_id "USER_Proto_Friendly:R")
  (at 76.2 49.53 0)
  (unit 1)
  (body_style 1)
  (exclude_from_sim no)
  (in_bom yes)
  (on_board yes)
  (in_pos_files yes)
  (dnp no)
  (fields_autoplaced yes)
  (property "Reference" "R3" (at 78.74 48.2599 0) (show_name no) (do_not_autoplace no) (effects (font (size 1.27 1.27)) (justify left)))
  (property "Value" "2.2k" (at 78.74 50.7999 0) (show_name no) (do_not_autoplace no) (effects (font (size 1.27 1.27)) (justify left)))
  (property "Footprint" "User_Proto_Friendly:R_Axial_L6.3mm_D2.5mm_P10.16mm_Horiz" (at 69.596 48.768 90) (hide yes) (show_name no) (do_not_autoplace no) (effects (font (size 1.27 1.27))))
  (property "Datasheet" "" (at 76.2 49.53 0) (hide yes) (show_name no) (do_not_autoplace no) (effects (font (size 1.27 1.27))))
  (property "Description" "Resistor" (at 71.882 49.53 90) (hide yes) (show_name no) (do_not_autoplace no) (effects (font (size 1.27 1.27))))
  (pin "1")
  (pin "2"))
 (symbol
  (lib_id "USER_Proto_Friendly:AudioJack_Stereo")
  (at 41.91 60.96 0)
  (unit 1)
  (body_style 1)
  (exclude_from_sim no)
  (in_bom yes)
  (on_board yes)
  (in_pos_files yes)
  (dnp no)
  (property "Reference" "J1" (at 44.45 55.118 0) (show_name no) (do_not_autoplace no) (effects (font (size 1.27 1.27)) (justify right)))
  (property "Value" "AudioJack_Stereo" (at 44.45 57.658 0) (show_name no) (do_not_autoplace no) (effects (font (size 1.27 1.27)) (justify right)))
  (property "Footprint" "User_Proto_Friendly:Jack_3.5mm_CUI_SJ1-3525N_Horizontal" (at 44.704 76.454 0) (hide yes) (show_name no) (do_not_autoplace no) (effects (font (size 1.27 1.27))))
  (property "Datasheet" "" (at 41.91 60.96 0) (hide yes) (show_name no) (do_not_autoplace no) (effects (font (size 1.27 1.27))))
  (property "Description" "Audio Jack, 3 Poles (Stereo / TRS), Switched Poles (Normalling)" (at 44.45 74.168 0) (hide yes) (show_name no) (do_not_autoplace no) (effects (font (size 1.27 1.27))))
  (pin "TN")
  (pin "S")
  (pin "R")
  (pin "T")
  (pin "RN"))
 (symbol
  (lib_id "USER_Proto_Friendly:BC547-NPN")
  (at 73.66 62.23 0)
  (unit 1)
  (body_style 1)
  (exclude_from_sim no)
  (in_bom yes)
  (on_board yes)
  (in_pos_files yes)
  (dnp no)
  (fields_autoplaced yes)
  (property "Reference" "Q1" (at 78.74 60.9599 0) (show_name no) (do_not_autoplace no) (effects (font (size 1.27 1.27)) (justify left)))
  (property "Value" "BC549" (at 78.74 63.4999 0) (show_name no) (do_not_autoplace no) (effects (font (size 1.27 1.27)) (justify left)))
  (property "Footprint" "User_Proto_Friendly:BJT_NPN_BC547" (at 56.896 77.978 0) (hide yes) (show_name no) (do_not_autoplace no) (effects (font (size 1.27 1.27)
    (italic yes)) (justify left)))
  (property "Datasheet" "" (at 73.66 62.23 0) (hide yes) (show_name no) (do_not_autoplace no) (effects (font (size 1.27 1.27)) (justify left)))
  (property "Description" "0.5A Ic, 45V Vce, Small Signal NPN Transistor, TO-92" (at 75.692 75.438 0) (hide yes) (show_name no) (do_not_autoplace no) (effects (font (size 1.27 1.27))))
  (pin "1")
  (pin "3")
  (pin "2"))
 (symbol
  (lib_id "USER_Proto_Friendly:R")
  (at 71.12 38.1 0)
  (unit 1)
  (body_style 1)
  (exclude_from_sim no)
  (in_bom yes)
  (on_board yes)
  (in_pos_files yes)
  (dnp no)
  (fields_autoplaced yes)
  (property "Reference" "R7" (at 73.66 36.8299 0) (show_name no) (do_not_autoplace no) (effects (font (size 1.27 1.27)) (justify left)))
  (property "Value" "1.2k" (at 73.66 39.3699 0) (show_name no) (do_not_autoplace no) (effects (font (size 1.27 1.27)) (justify left)))
  (property "Footprint" "User_Proto_Friendly:R_Axial_L6.3mm_D2.5mm_P10.16mm_Horiz" (at 64.516 37.338 90) (hide yes) (show_name no) (do_not_autoplace no) (effects (font (size 1.27 1.27))))
  (property "Datasheet" "" (at 71.12 38.1 0) (hide yes) (show_name no) (do_not_autoplace no) (effects (font (size 1.27 1.27))))
  (property "Description" "Resistor" (at 66.802 38.1 90) (hide yes) (show_name no) (do_not_autoplace no) (effects (font (size 1.27 1.27))))
  (pin "1")
  (pin "2"))
 (symbol
  (lib_id "USER_Proto_Friendly:R")
  (at 60.96 82.55 0)
  (mirror y)
  (unit 1)
  (body_style 1)
  (exclude_from_sim no)
  (in_bom yes)
  (on_board yes)
  (in_pos_files yes)
  (dnp no)
  (property "Reference" "R2" (at 58.42 81.2799 0) (show_name no) (do_not_autoplace no) (effects (font (size 1.27 1.27)) (justify left)))
  (property "Value" "33k" (at 58.42 83.8199 0) (show_name no) (do_not_autoplace no) (effects (font (size 1.27 1.27)) (justify left)))
  (property "Footprint" "User_Proto_Friendly:R_Axial_L6.3mm_D2.5mm_P10.16mm_Horiz" (at 67.564 81.788 90) (hide yes) (show_name no) (do_not_autoplace no) (effects (font (size 1.27 1.27))))
  (property "Datasheet" "" (at 60.96 82.55 0) (hide yes) (show_name no) (do_not_autoplace no) (effects (font (size 1.27 1.27))))
  (property "Description" "Resistor" (at 65.278 82.55 90) (hide yes) (show_name no) (do_not_autoplace no) (effects (font (size 1.27 1.27))))
  (pin "1")
  (pin "2"))
 (symbol
  (lib_id "USER_Proto_Friendly:BC547-NPN")
  (at 90.17 54.61 0)
  (unit 1)
  (body_style 1)
  (exclude_from_sim no)
  (in_bom yes)
  (on_board yes)
  (in_pos_files yes)
  (dnp no)
  (fields_autoplaced yes)
  (property "Reference" "Q2" (at 95.25 53.3399 0) (show_name no) (do_not_autoplace no) (effects (font (size 1.27 1.27)) (justify left)))
  (property "Value" "BC549" (at 95.25 55.8799 0) (show_name no) (do_not_autoplace no) (effects (font (size 1.27 1.27)) (justify left)))
  (property "Footprint" "User_Proto_Friendly:BJT_NPN_BC547" (at 73.406 70.358 0) (hide yes) (show_name no) (do_not_autoplace no) (effects (font (size 1.27 1.27)
    (italic yes)) (justify left)))
  (property "Datasheet" "" (at 90.17 54.61 0) (hide yes) (show_name no) (do_not_autoplace no) (effects (font (size 1.27 1.27)) (justify left)))
  (property "Description" "0.5A Ic, 45V Vce, Small Signal NPN Transistor, TO-92" (at 92.202 67.818 0) (hide yes) (show_name no) (do_not_autoplace no) (effects (font (size 1.27 1.27))))
  (pin "1")
  (pin "3")
  (pin "2"))
 (symbol
  (lib_id "User_Global_Symbol_Library:Conn-Inline-2way")
  (at 44.45 39.37 0)
  (unit 1)
  (body_style 1)
  (exclude_from_sim no)
  (in_bom yes)
  (on_board yes)
  (in_pos_files yes)
  (dnp no)
  (property "Reference" "J4" (at 43.18 39.878 0) (show_name no) (do_not_autoplace no) (effects (font (size 1.27 1.27)) (justify left)))
  (property "Value" "" (at 44.45 39.37 0) (show_name no) (do_not_autoplace no) (effects (font (size 1.27 1.27))))
  (property "Footprint" "User_Proto_Friendly:PinHeader_1x02_P2.54mm_Vertical" (at 44.45 39.37 0) (hide yes) (show_name no) (do_not_autoplace no) (effects (font (size 1.27 1.27))))
  (property "Datasheet" "" (at 44.45 39.37 0) (hide yes) (show_name no) (do_not_autoplace no) (effects (font (size 1.27 1.27))))
  (property "Description" "" (at 44.45 39.37 0) (hide yes) (show_name no) (do_not_autoplace no) (effects (font (size 1.27 1.27))))
  (pin "1")
  (pin "2"))
 (symbol
  (lib_id "User_Global_Symbol_Library:0V")
  (at 48.26 72.39 0)
  (unit 1)
  (body_style 1)
  (exclude_from_sim no)
  (in_bom yes)
  (on_board yes)
  (in_pos_files yes)
  (dnp no)
  (property "Reference" "#PWR06" (at 48.26 77.47 0) (hide yes) (show_name no) (do_not_autoplace no) (effects (font (size 1.27 1.27))))
  (property "Value" "0V" (at 48.26 75.184 0) (show_name no) (do_not_autoplace no) (effects (font (size 1.27 1.27))))
  (property "Footprint" "" (at 48.26 72.39 0) (hide yes) (show_name no) (do_not_autoplace no) (effects (font (size 1.27 1.27))))
  (property "Datasheet" "" (at 48.26 72.39 0) (hide yes) (show_name no) (do_not_autoplace no) (effects (font (size 1.27 1.27))))
  (property "Description" "Power symbol creates a global label with name \"0V\"" (at 48.26 72.39 0) (hide yes) (show_name no) (do_not_autoplace no) (effects (font (size 1.27 1.27))))
  (pin "1"))
 (symbol
  (lib_id "User_Global_Symbol_Library:V+")
  (at 49.53 33.02 0)
  (unit 1)
  (body_style 1)
  (exclude_from_sim no)
  (in_bom yes)
  (on_board yes)
  (in_pos_files yes)
  (dnp no)
  (property "Reference" "#PWR08" (at 49.53 36.83 0) (hide yes) (show_name no) (do_not_autoplace no) (effects (font (size 1.27 1.27))))
  (property "Value" "V+" (at 49.53 29.464 0) (show_name no) (do_not_autoplace no) (effects (font (size 1.27 1.27))))
  (property "Footprint" "" (at 49.53 33.02 0) (hide yes) (show_name no) (do_not_autoplace no) (effects (font (size 1.27 1.27))))
  (property "Datasheet" "" (at 49.53 33.02 0) (hide yes) (show_name no) (do_not_autoplace no) (effects (font (size 1.27 1.27))))
  (property "Description" "Power symbol creates a global label with name \"V+\"" (at 49.53 33.02 0) (hide yes) (show_name no) (do_not_autoplace no) (effects (font (size 1.27 1.27))))
  (pin "1"))
 (sheet_instances
  (path ""
   (page "1")))
 (embedded_fonts no))
